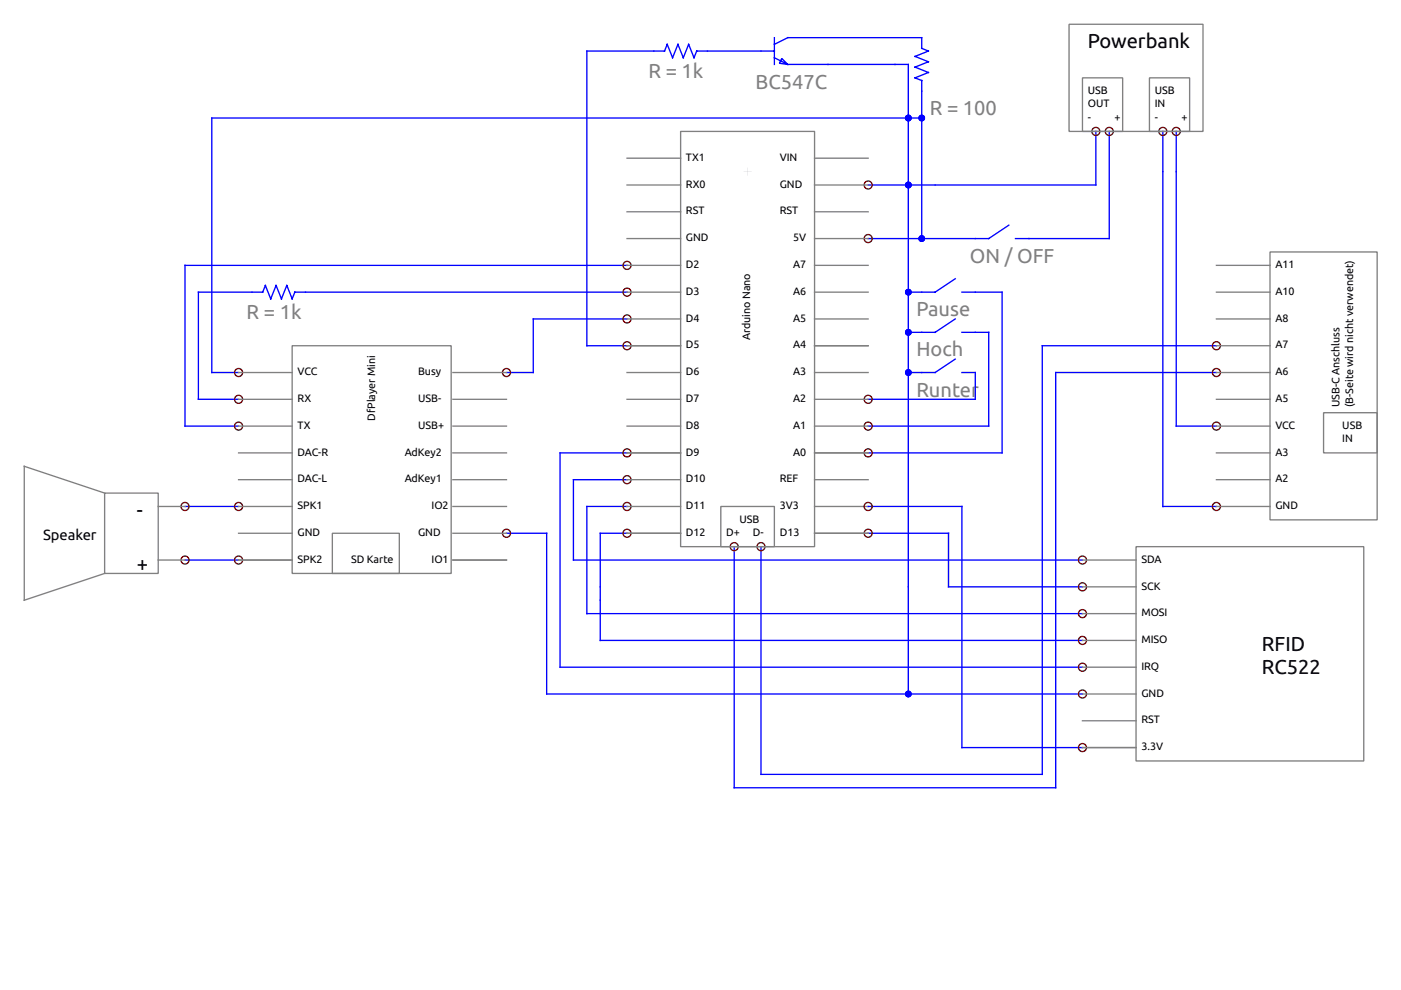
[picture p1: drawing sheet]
<svg xmlns="http://www.w3.org/2000/svg" width="297mm" height="210mm" viewBox="0 0 297 210" stroke-linecap="round" stroke-linejoin="round" font-family="sans-serif">
<g fill="#808080">
<path d="M157.6 36.4h1.8z"/>
<path d="M158.5 35.5v1.7z"/>
</g>
<g fill="none" stroke="#00f" stroke-width=".28">
<path d="M164.2 8v5.7M164.2 10.8h-16.5l-.6 1.4-1.1-2.8-1.1 2.8-1.2-2.8-1.1 2.8-1.1-2.8-.6 1.4h-16.5v62.5h8.5M164.2 9.4l2.8-1.4h28.4v2.3l1.4 .5-2.8 1.2 2.8 1.1-2.8 1.1 2.8 1.2-2.8 1.1 1.4 .6v33.5M164.2 12.2l2.8 1.5h25.6v133.4M165.8 12.4l1.2 1.3-1.8-.3zM195.4 25h-150.5v54h5.7M232.3 27.9v11.3h-48.2M235.2 27.9v22.7h-19.9M246.5 27.9v79.5h11.4M249.4 27.9v62.4h8.5M132.9 56.3h-93.7v34h11.4M202.5 59.1l-4.2 2.8h-5.7"/>
<path d="M213.9 47.7l-4.3 2.9h-25.5M132.9 61.9h-70.4l-.6 1.5-1.1-2.9-1.1 2.9-1.2-2.9-1.1 2.9-1.1-2.9-.6 1.4h-13.6v22.8h8.5M132.9 67.6h-19.8v11.4h-5.7M202.5 76.1l-4.2 2.9h-5.7M202.5 67.6l-4.2 2.9h-5.7M203.9 61.9h8.6v34.1h-28.4M203.9 79h2.9v5.7h-22.7M203.9 70.5h5.7v19.8h-25.5M257.9 79h-34.1v88h-68.1v-51.1M257.9 73.3h-36.9v90.9h-59.7v-48.3M132.9 96h-14.2v45.5h110.8M39.2 107.4h11.4"/>
<path d="M39.2 118.7h11.4M107.4 113.1h8.5v34h113.6M132.9 113.1h-5.6v22.7h102.2M132.9 107.4h-8.5v22.7h105.1M132.9 101.7h-11.3v17h107.9M184.1 113.1h17v11.3h28.4M184.1 107.4h19.8v51.1h25.6"/>
</g>
<g fill="#00f" stroke="#00f" stroke-width=".28">
<circle cx="192.6" cy="25" r=".57"/>
<circle cx="192.6" cy="39.2" r=".57"/>
<circle cx="195.4" cy="50.6" r=".57"/>
<circle cx="195.4" cy="25" r=".57"/>
<circle cx="192.6" cy="147.1" r=".57"/>
<circle cx="192.6" cy="70.5" r=".57"/>
<circle cx="192.6" cy="61.9" r=".57"/>
<circle cx="192.6" cy="79" r=".57"/>
</g>
<g fill="none" stroke="#800000" stroke-width=".28">
<circle cx="184.1" cy="39.2" r=".85"/>
<circle cx="232.3" cy="27.9" r=".85"/>
<circle cx="235.2" cy="27.9" r=".85"/>
<circle cx="246.5" cy="27.9" r=".85"/>
<circle cx="249.4" cy="27.9" r=".85"/>
<circle cx="132.9" cy="56.3" r=".85"/>
<circle cx="184.1" cy="50.6" r=".85"/>
<circle cx="50.6" cy="79" r=".85"/>
<circle cx="107.4" cy="79" r=".85"/>
<circle cx="132.9" cy="67.6" r=".85"/>
<circle cx="132.9" cy="61.9" r=".85"/>
<circle cx="132.9" cy="73.3" r=".85"/>
<circle cx="257.9" cy="73.3" r=".85"/>
<circle cx="257.9" cy="79" r=".85"/>
<circle cx="50.6" cy="90.3" r=".85"/>
<circle cx="50.6" cy="84.7" r=".85"/>
<circle cx="132.9" cy="96" r=".85"/>
<circle cx="184.1" cy="96" r=".85"/>
<circle cx="184.1" cy="90.3" r=".85"/>
<circle cx="184.1" cy="84.7" r=".85"/>
<circle cx="257.9" cy="90.3" r=".85"/>
<circle cx="39.2" cy="118.7" r=".85"/>
<circle cx="39.2" cy="107.4" r=".85"/>
<circle cx="50.6" cy="107.4" r=".85"/>
<circle cx="50.6" cy="118.7" r=".85"/>
<circle cx="107.4" cy="113.1" r=".85"/>
<circle cx="132.9" cy="107.4" r=".85"/>
<circle cx="132.9" cy="101.7" r=".85"/>
<circle cx="132.9" cy="113.1" r=".85"/>
<circle cx="155.7" cy="115.9" r=".85"/>
<circle cx="161.3" cy="115.9" r=".85"/>
<circle cx="184.1" cy="113.1" r=".85"/>
<circle cx="184.1" cy="107.4" r=".85"/>
<circle cx="229.5" cy="118.7" r=".85"/>
<circle cx="257.9" cy="107.4" r=".85"/>
<circle cx="229.5" cy="124.4" r=".85"/>
<circle cx="229.5" cy="135.8" r=".85"/>
<circle cx="229.5" cy="130.1" r=".85"/>
<circle cx="229.5" cy="158.5" r=".85"/>
<circle cx="229.5" cy="141.5" r=".85"/>
<circle cx="229.5" cy="147.1" r=".85"/>
</g>
<g fill="none" stroke="#808080" stroke-width=".28">
<path d="M226.7 5.1h28.4v22.8h-28.4zM229.5 16.5h8.5v11.4h-8.5zM243.7 16.5h8.5v11.4h-8.5zM132.9 39.2h11.4M132.9 33.5h11.4M144.3 27.9h28.4v88h-28.4zM172.7 39.2h11.4M172.7 33.5h11.4M132.9 44.9h11.4M132.9 50.6h11.4M132.9 56.3h11.4M172.7 44.9h11.4"/>
<path d="M172.7 50.6h11.4M172.7 56.3h11.4M257.9 56.3h11.4M269.3 53.4h22.7v56.8h-22.7zM50.6 79h11.3M61.9 73.3h33.8v48.3h-33.8zM96 79h11.4M132.9 79h11.4M132.9 73.3h11.4M132.9 61.9h11.4M132.9 67.6h11.4M172.7 79h11.4"/>
<path d="M172.7 73.3h11.4M172.7 61.9h11.4M172.7 67.6h11.4M257.9 79h11.4M257.9 73.3h11.4M257.9 61.9h11.4M257.9 67.6h11.4M50.6 84.7h11.3M50.6 96h11.3M50.6 90.3h11.3M96 84.7h11.4M96 96h11.4"/>
<path d="M96 90.3h11.4M132.9 84.7h11.4M132.9 96h11.4M132.9 90.3h11.4M172.7 84.7h11.4M172.7 96h11.4M172.7 90.3h11.4M257.9 84.7h11.4M257.9 96h11.4M257.9 90.3h11.4M280.6 87.5h11.4v8.5h-11.4zM22.2 104.5h11.3v17.1h-11.3z"/>
<path d="M22.2 104.5l-17.1-5.6v28.4l17.1-5.7M33.5 107.4h5.7M33.5 118.7h5.7M50.6 107.4h11.3M50.6 101.7h11.3M50.6 118.7h11.3M50.6 113.1h11.3M70.5 113.1h14.2v8.5h-14.2zM96 107.4h11.4M96 101.7h11.4M96 118.7h11.4M96 113.1h11.4"/>
<path d="M132.9 107.4h11.4M132.9 101.7h11.4M132.9 113.1h11.4M152.8 107.4h11.4v8.5h-11.4zM172.7 107.4h11.4M172.7 101.7h11.4M172.7 113.1h11.4M229.5 118.7h11.4M240.9 115.9h48.2v45.4h-48.2zM257.9 107.4h11.4M257.9 101.7h11.4M229.5 130.1h11.4"/>
<path d="M229.5 135.8h11.4M229.5 124.4h11.4M229.5 158.5h11.4M229.5 147.1h11.4M229.5 141.5h11.4M229.5 152.8h11.4"/>
</g>
<g font-size="4.3">
<text x="230.6" y="10.3">Powerbank</text>
<text x="29" y="109.7">-</text>
<text x="29" y="121">+</text>
<text x="267.6" y="138.1">RFID</text>
<text x="267.6" y="142.9">RC522</text>
</g>
<g font-size="4.3" fill="#808080">
<text x="137.5" y="16.5">R = 1k</text>
<text x="160.2" y="18.8">BC547C</text>
<text x="197.1" y="24.5">R = 100</text>
<text x="205.6" y="55.7">ON / OFF</text>
<text x="52.3" y="67.6">R = 1k</text>
<text x="194.3" y="67.1">Pause</text>
<text x="194.3" y="75.6">Hoch</text>
<text x="194.3" y="84.1">Runter</text>
</g>
<text font-size="3.1" x="9.1" y="114.5">Speaker</text>
<g font-size="2.3">
<text x="230.6" y="19.9">USB</text>
<text x="230.6" y="22.8">OUT</text>
<text x="244.8" y="19.9">USB</text>
<text x="244.8" y="22.8">IN</text>
<text x="230.6" y="25.6">-</text>
<text x="236.3" y="25.6">+</text>
<text x="244.8" y="25.6">-</text>
<text x="250.5" y="25.6">+</text>
<text x="145.4" y="34.1">TX1</text>
<text x="165.3" y="34.1">VIN</text>
<text x="145.4" y="39.8">RX0</text>
<text x="165.3" y="39.8">GND</text>
<text x="145.4" y="45.5">RST</text>
<text x="165.3" y="45.5">RST</text>
<text x="145.4" y="51.2">GND</text>
<text x="168.2" y="51.2">5V</text>
<text x="145.4" y="56.8">D2</text>
<text x="168.2" y="56.8">A7</text>
<text x="270.4" y="56.8">A11</text>
<text x="145.4" y="62.5">D3</text>
<text x="168.2" y="62.5">A6</text>
<text x="270.4" y="62.5">A10</text>
<text x="145.4" y="68.2">D4</text>
<text x="168.2" y="68.2">A5</text>
<text x="270.4" y="68.2">A8</text>
<text x="145.4" y="73.9">D5</text>
<text x="159.1" y="72.2" transform="rotate(-90 159.1 72.2)">Arduino Nano</text>
<text x="168.2" y="73.9">A4</text>
<text x="270.4" y="73.9">A7</text>
<text x="63.1" y="79.6">VCC</text>
<text x="88.6" y="79.6">Busy</text>
<text x="145.4" y="79.6">D6</text>
<text x="168.2" y="79.6">A3</text>
<text x="270.4" y="79.6">A6</text>
<text x="63.1" y="85.2">RX</text>
<text x="79.6" y="89.2" transform="rotate(-90 79.6 89.2)">DfPlayer Mini</text>
<text x="88.6" y="85.2">USB-</text>
<text x="145.4" y="85.2">D7</text>
<text x="168.2" y="85.2">A2</text>
<text x="270.4" y="85.2">A5</text>
<text x="284" y="86.4" transform="rotate(-90 284 86.4)">USB-C Anschluss</text>
<text x="286.9" y="86.4" transform="rotate(-90 286.9 86.4)">(B-Seite wird nicht verwendet)</text>
<text x="63.1" y="90.9">TX</text>
<text x="88.6" y="90.9">USB+</text>
<text x="145.4" y="90.9">D8</text>
<text x="168.2" y="90.9">A1</text>
<text x="270.4" y="90.9">VCC</text>
<text x="284.6" y="90.9">USB</text>
<text x="284.6" y="93.8">IN</text>
<text x="63.1" y="96.6">DAC-R</text>
<text x="85.8" y="96.6">AdKey2</text>
<text x="145.4" y="96.6">D9</text>
<text x="168.2" y="96.6">A0</text>
<text x="270.4" y="96.6">A3</text>
<text x="63.1" y="108">SPK1</text>
<text x="63.1" y="102.3">DAC-L</text>
<text x="85.8" y="102.3">AdKey1</text>
<text x="91.5" y="108">IO2</text>
<text x="145.4" y="102.3">D10</text>
<text x="145.4" y="108">D11</text>
<text x="165.3" y="102.3">REF</text>
<text x="165.3" y="108">3V3</text>
<text x="270.4" y="102.3">A2</text>
<text x="270.4" y="108">GND</text>
<text x="63.1" y="113.6">GND</text>
<text x="88.6" y="113.6">GND</text>
<text x="145.4" y="113.6">D12</text>
<text x="154" y="113.6">D+</text>
<text x="156.8" y="110.8">USB</text>
<text x="159.6" y="113.6">D-</text>
<text x="165.3" y="113.6">D13</text>
<text x="63.1" y="119.3">SPK2</text>
<text x="74.4" y="119.3">SD Karte</text>
<text x="91.5" y="119.3">IO1</text>
<text x="242" y="119.3">SDA</text>
<text x="242" y="125">SCK</text>
<text x="242" y="130.7">MOSI</text>
<text x="242" y="136.4">MISO</text>
<text x="242" y="142">IRQ</text>
<text x="242" y="147.7">GND</text>
<text x="242" y="153.4">RST</text>
<text x="242" y="159.1">3.3V</text>
</g>
</svg>
